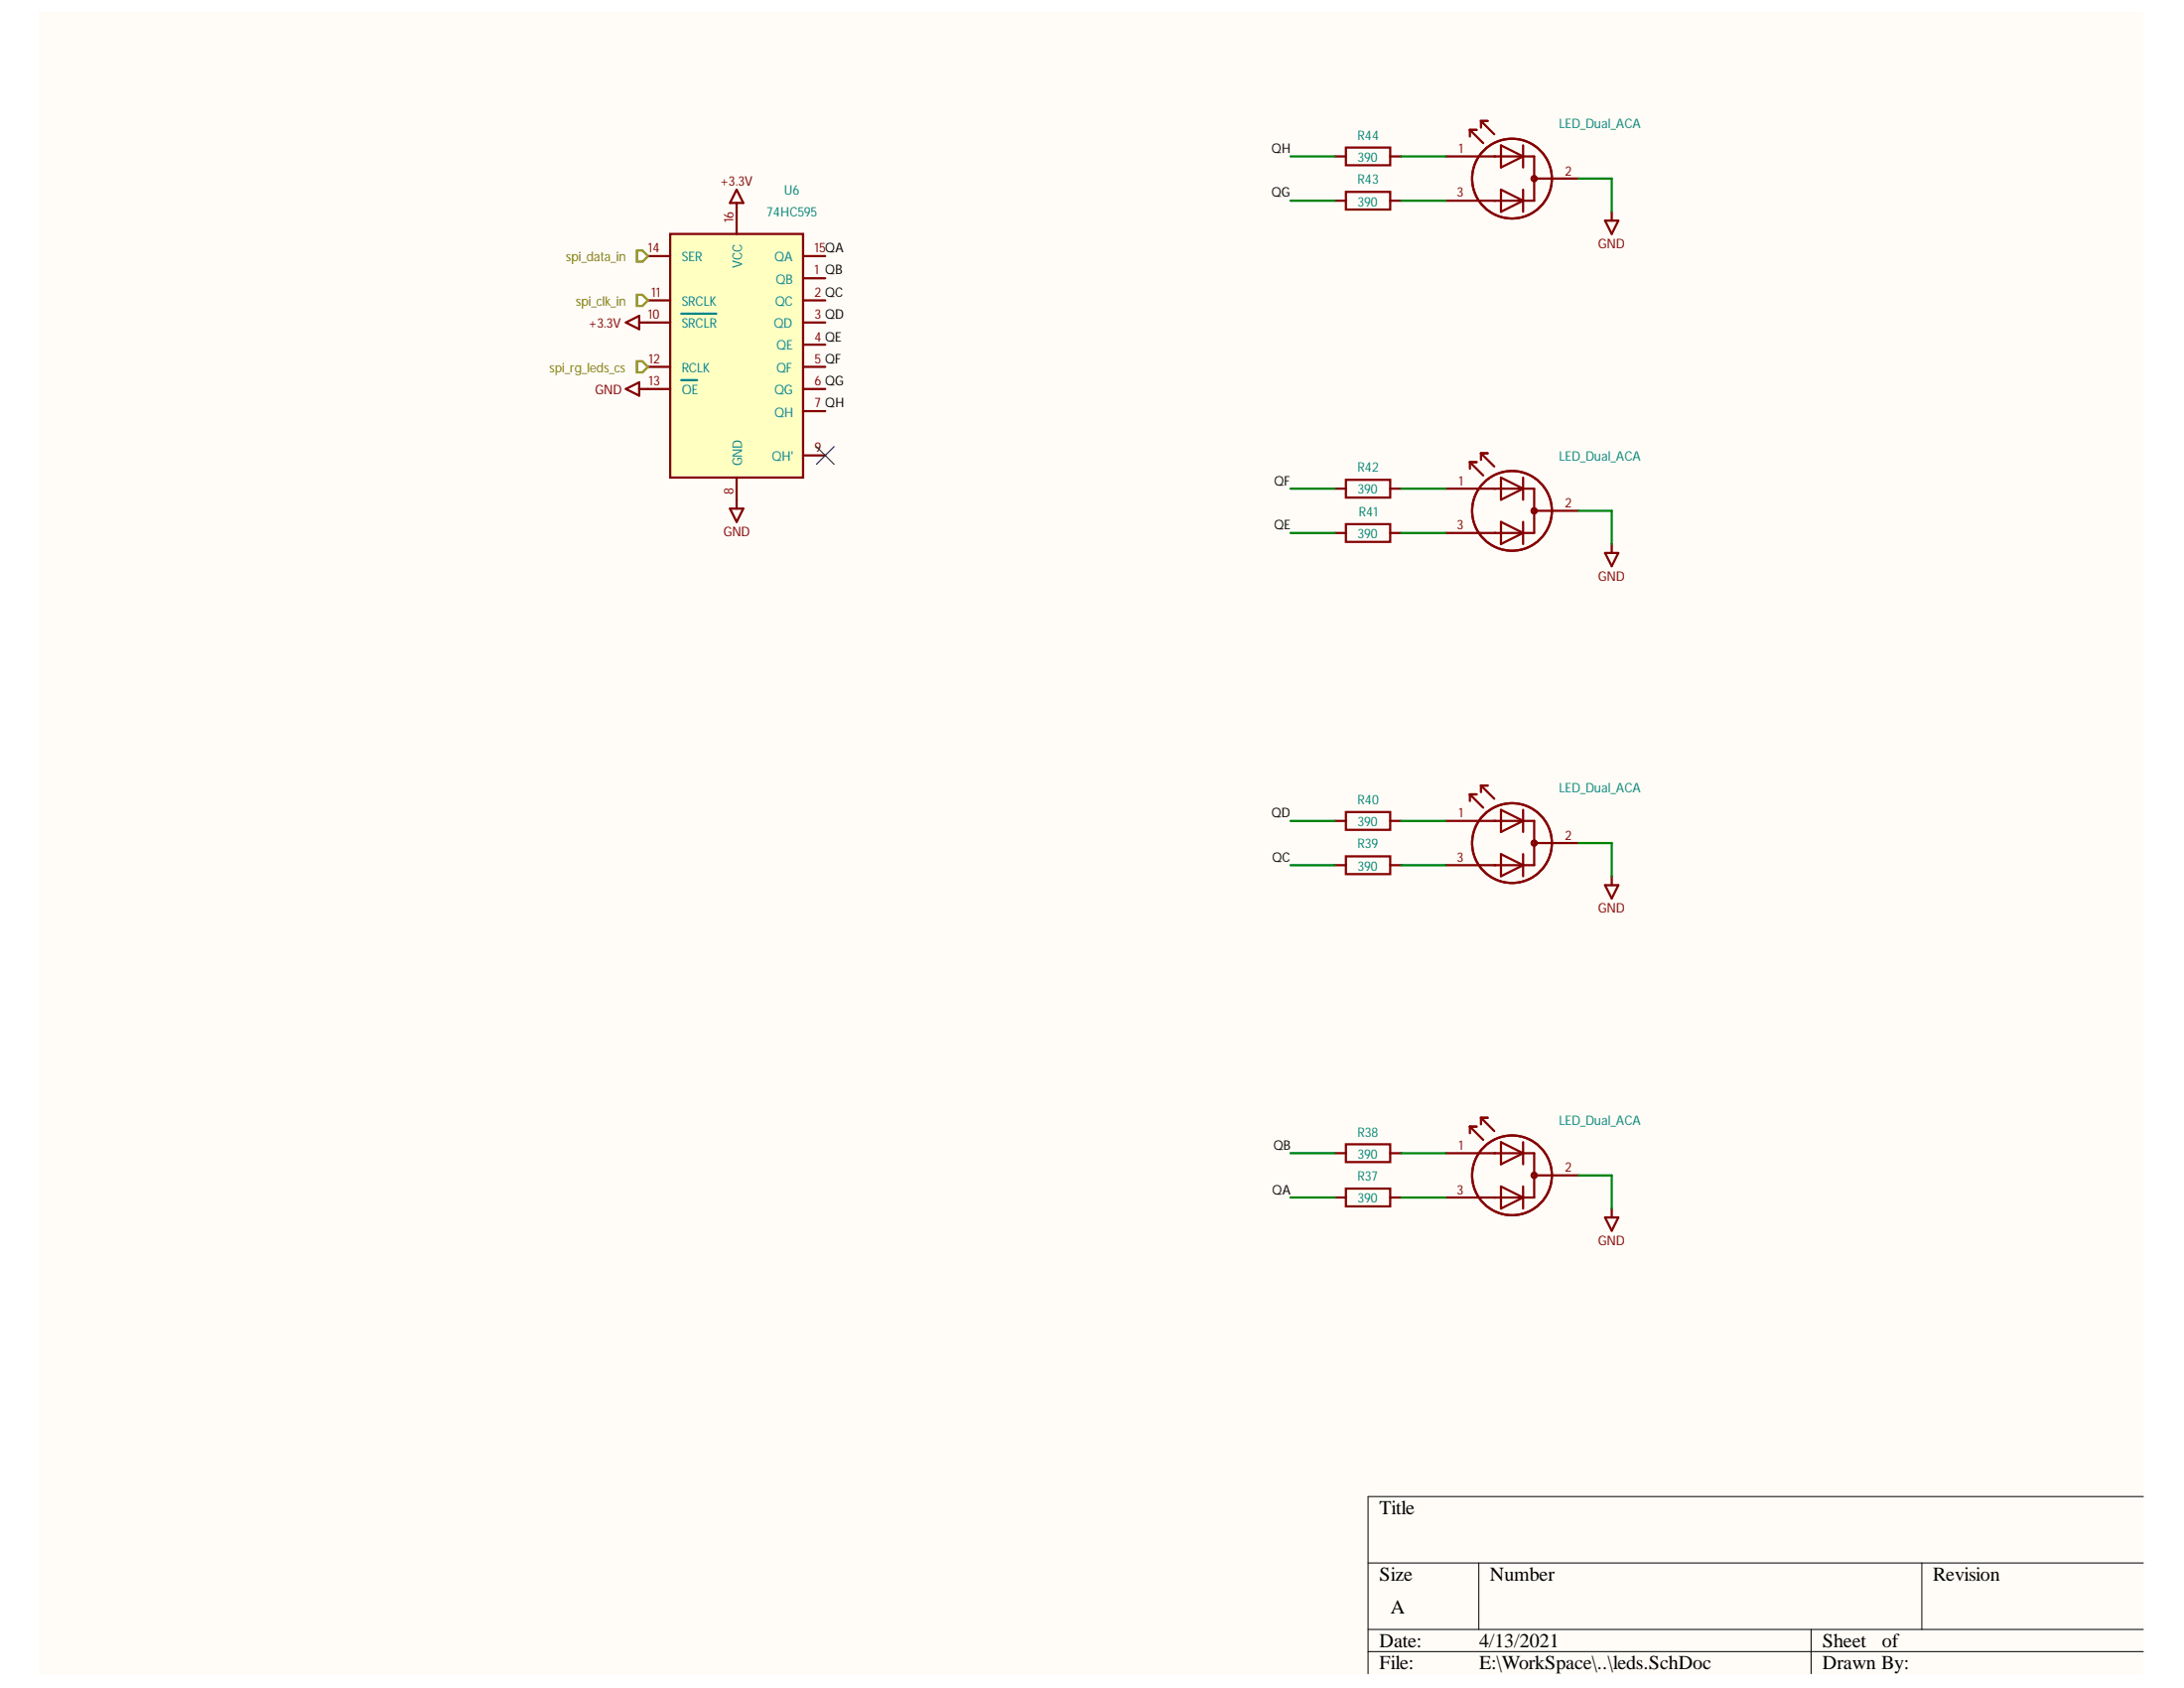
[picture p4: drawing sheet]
<svg xmlns="http://www.w3.org/2000/svg" width="279mm" height="216mm" viewBox="0 0 279 216" stroke-linecap="round" stroke-linejoin="round" font-family="sans-serif">
<g fill="#fffcf8">
<path d="M5 1.6h269.2v212.5h-269.2z" fill-rule="evenodd"/>
<path d="M5 1.6h269.2v212.5h-269.2z" fill-rule="evenodd"/>
</g>
<path d="M175 199.9h99.2M189.2 199.9v8.5M245.9 199.9v8.5M274.2 191.4h-99.2v22.7M175 208.4h99.2M175 211.2h99.2M231.7 208.4v5.7" fill="none" stroke="#000" stroke-width=".13"/>
<g fill="none" stroke="#840000" stroke-width=".29">
<path d="M172.2 18.9h5.6v2.2h-5.6zM188 16.6l1.7 1.7M188 16.6h.9M188 16.6v.9M189.5 15.5l1.7 1.7M189.5 15.5h.8M189.5 15.5v.8M192 18.6l2.9 1.4-2.9 1.4zM194.9 18.6v2.8M170.8 20h1.4M170.8 25.7h1.4M172.2 24.5h5.6v2.3h-5.6z"/>
<path d="M177.8 20h1.5M177.8 25.7h1.5M184.9 20h11.4v5.7h-11.4M192 24.3l2.9 1.4-2.9 1.4zM194.9 24.3v2.8M196.3 22.8h5.6M188 59.1v.9M188 59.1l1.7 1.7M188 59.1h.9M189.5 58v.8M189.5 58l1.7 1.7M189.5 58h.8"/>
<path d="M170.8 68.2h1.4M170.8 62.5h1.4M172.2 67h5.6v2.3h-5.6zM172.2 61.4h5.6v2.2h-5.6zM177.8 68.2h1.5M177.8 62.5h1.5M184.9 62.5h11.4v5.7h-11.4M192 61.1l2.9 1.4-2.9 1.4zM192 66.8l2.9 1.4-2.9 1.4zM194.9 61.1v2.8M194.9 66.8v2.8M196.3 65.3h5.6"/>
<path d="M170.8 105h1.4M170.8 110.7h1.4M172.2 109.5h5.6v2.3h-5.6zM172.2 103.9h5.6v2.2h-5.6zM177.8 105h1.5M177.8 110.7h1.5M184.9 105h11.4v5.7h-11.4M188 101.6v.8M188 101.6l1.7 1.7M188 101.6h.9M189.5 100.5v.8M189.5 100.5l1.7 1.7"/>
<path d="M189.5 100.5h.8M192 103.6l2.9 1.4-2.9 1.4zM192 109.2l2.9 1.5-2.9 1.4zM194.9 103.6v2.8M194.9 109.2v2.9M196.3 107.8h5.6M170.8 153.2h1.4M170.8 147.5h1.4M172.2 152h5.6v2.3h-5.6zM172.2 146.4h5.6v2.2h-5.6zM177.8 153.2h1.5M177.8 147.5h1.5"/>
<path d="M184.9 147.5h11.4v5.7h-11.4M188 144.1v.8M188 144.1l1.7 1.7M188 144.1h.9M189.5 143v.8M189.5 143l1.7 1.7M189.5 143h.8M192 146.1l2.9 1.4-2.9 1.4zM192 151.8l2.9 1.4-2.9 1.4zM194.9 146.1v2.8M194.9 151.8v2.8M196.3 150.3h5.6"/>
<circle cx="193.4" cy="22.8" r="5.1"/>
<circle cx="196.3" cy="22.8" r=".31"/>
<circle cx="193.4" cy="65.3" r="5.1"/>
<circle cx="196.3" cy="65.3" r=".31"/>
<circle cx="193.4" cy="107.8" r="5.1"/>
<circle cx="196.3" cy="107.8" r=".31"/>
<circle cx="193.4" cy="150.3" r="5.1"/>
<circle cx="196.3" cy="150.3" r=".31"/>
</g>
<path d="M205.3 28.2h1.7l-.8 1.7zM206.2 27.1v1.1M205.3 70.7h1.7l-.8 1.7zM206.2 69.6v1.1M205.3 113.2h1.7l-.8 1.7zM206.2 112.1v1.1M205.3 155.7h1.7l-.8 1.7zM206.2 154.6v1.1" fill="none" stroke="#800000" stroke-width=".29"/>
<path d="M85.7 29.9h17v31.2h-17z" fill-rule="evenodd" fill="#ffffc2"/>
<g fill="none" stroke="#840000" stroke-width=".29">
<path d="M82.9 38.4h2.8M82.9 32.8h2.8M85.7 29.9h17v31.2h-17zM94.2 27.1v2.8M102.7 35.6h2.9M102.7 38.4h2.9M102.7 32.8h2.9M82.9 41.3h2.8M82.9 46.9h2.8M82.9 49.8h2.8M102.7 41.3h2.9M102.7 46.9h2.9"/>
<path d="M102.7 49.8h2.9M102.7 44.1h2.9M102.7 52.6h2.9M102.7 58.3h2.9M94.2 61.1v2.8"/>
</g>
<path d="M87.2 40.1h4.4M87.2 48.6h2" fill="none" stroke="#008484" stroke-width=".29"/>
<path d="M94.2 24.3l.9 1.7h-1.7zM94.2 26v1.1M80.1 49.8l1.7-.9v1.7zM80.1 41.3l1.7-.9v1.7zM81.8 49.8h1.1M81.8 41.3h1.1M93.4 65.1h1.7l-.9 1.7zM94.2 63.9v1.2" fill="none" stroke="#800000" stroke-width=".29"/>
<g fill="none" stroke="#008400" stroke-width=".29">
<path d="M165.1 20h5.7M165.1 25.7h5.7M179.3 20h5.6M179.3 25.7h5.6M201.9 22.8h4.3v4.3M165.1 62.5h5.7M165.1 68.2h5.7M179.3 62.5h5.6M179.3 68.2h5.6M201.9 65.3h4.3v4.3M165.1 110.7h5.7M165.1 105h5.7"/>
<path d="M179.3 110.7h5.6M179.3 105h5.6M201.9 107.8h4.3v4.3M165.1 153.2h5.7M165.1 147.5h5.7M179.3 153.2h5.6M179.3 147.5h5.6M201.9 150.3h4.3v4.3"/>
</g>
<path d="M81.5 32h.7l.7 .8-.7 .7h-.7z" fill-rule="evenodd" fill="#fff"/>
<path d="M81.5 32h.7l.7 .8-.7 .7h-.7z" fill="none" stroke="#848400" stroke-width=".29"/>
<path d="M81.5 37.7h.7l.7 .7-.7 .7h-.7z" fill-rule="evenodd" fill="#fff"/>
<path d="M81.5 37.7h.7l.7 .7-.7 .7h-.7z" fill="none" stroke="#848400" stroke-width=".29"/>
<path d="M81.5 46.2h.7l.7 .7-.7 .7h-.7z" fill-rule="evenodd" fill="#fff"/>
<path d="M81.5 46.2h.7l.7 .7-.7 .7h-.7z" fill="none" stroke="#848400" stroke-width=".29"/>
<path d="M104.4 57.1l2.3 2.3M106.7 57.1l-2.3 2.3" fill="none" stroke="#000084" stroke-width=".14"/>
<g font-size="2.5">
<text x="176.5" y="193.7">Title</text>
<text x="176.5" y="202.2">Size</text>
<text x="190.6" y="202.2">Number</text>
<text x="247.3" y="202.2">Revision</text>
<text x="177.9" y="206.4">A</text>
<text x="176.5" y="210.7">Date:</text>
<text x="176.5" y="213.5">File:</text>
<text x="189.2" y="210.7">4/13/2021</text>
<text x="189.2" y="213.5">E:\WorkSpace\..\leds.SchDoc</text>
<text x="233.1" y="210.7">Sheet</text>
<text x="233.1" y="213.5">Drawn By:</text>
<text x="240.8" y="210.7">of</text>
</g>
<g font-size="1.7" fill="#008484">
<text x="173.7" y="17.9">R44</text>
<text x="199.5" y="16.4">LED_Dual_ACA</text>
<text x="173.7" y="23.5">R43</text>
<text x="173.7" y="20.7">390</text>
<text x="98" y="27.7">74HC595</text>
<text x="100.3" y="25">U6</text>
<text x="173.7" y="26.4">390</text>
<text x="87.2" y="33.4">SER</text>
<text x="94.9" y="34.3" transform="rotate(-90 94.9 34.3)">VCC</text>
<text x="99.1" y="33.4">QA</text>
<text x="87.2" y="42">SRCLR</text>
<text x="87.2" y="39.1">SRCLK</text>
<text x="99" y="42">QD</text>
<text x="99.1" y="39.1">QC</text>
<text x="99.2" y="36.3">QB</text>
<text x="87.2" y="47.6">RCLK</text>
<text x="99.3" y="44.7">QE</text>
<text x="99.3" y="47.6">QF</text>
<text x="87.2" y="50.4">OE</text>
<text x="99.1" y="50.4">QG</text>
<text x="99.1" y="53.3">QH</text>
<text x="94.9" y="59.6" transform="rotate(-90 94.9 59.6)">GND</text>
<text x="98.7" y="58.9">QH'</text>
<text x="199.5" y="58.9">LED_Dual_ACA</text>
<text x="173.7" y="63.2">390</text>
<text x="173.7" y="60.4">R42</text>
<text x="173.7" y="68.8">390</text>
<text x="173.8" y="66.1">R41</text>
<text x="199.5" y="101.4">LED_Dual_ACA</text>
<text x="173.7" y="105.7">390</text>
<text x="173.7" y="102.8">R40</text>
<text x="173.7" y="111.4">390</text>
<text x="173.7" y="108.5">R39</text>
<text x="199.5" y="143.9">LED_Dual_ACA</text>
<text x="173.7" y="148.2">390</text>
<text x="173.7" y="145.4">R38</text>
<text x="173.7" y="153.8">390</text>
<text x="173.7" y="151">R37</text>
</g>
<g font-size="1.7" fill="#800000">
<text x="92.1" y="23.8">+3.3V</text>
<text x="204.5" y="31.7">GND</text>
<text x="75.3" y="42">+3.3V</text>
<text x="76.1" y="50.4">GND</text>
<text x="92.5" y="68.6">GND</text>
<text x="204.5" y="74.3">GND</text>
<text x="204.5" y="116.7">GND</text>
<text x="204.5" y="159.2">GND</text>
</g>
<g font-size="1.7">
<text x="162.7" y="19.5">QH</text>
<text x="162.7" y="25.2">QG</text>
<text x="163" y="62.1">QF</text>
<text x="163" y="67.7">QE</text>
<text x="162.7" y="104.5">QD</text>
<text x="162.8" y="110.2">QC</text>
<text x="162.9" y="147.1">QB</text>
<text x="162.8" y="152.7">QA</text>
</g>
<g font-size="1.7" fill="#840000">
<text x="186.6" y="19.5">1</text>
<text x="200.2" y="22.4">2</text>
<text x="93.8" y="28.5" transform="rotate(-90 93.8 28.5)">16</text>
<text x="186.4" y="25.2">3</text>
<text x="82.9" y="32.3">14</text>
<text x="104.2" y="35.1">1 QB</text>
<text x="104.2" y="32.3">15QA</text>
<text x="82.9" y="40.8">10</text>
<text x="83.3" y="38">11</text>
<text x="104.2" y="38">2 QC</text>
<text x="104.2" y="40.8">3 QD</text>
<text x="83" y="46.4">12</text>
<text x="104.2" y="43.6">4 QE</text>
<text x="104.2" y="46.4">5 QF</text>
<text x="83" y="49.3">13</text>
<text x="104.2" y="49.3">6 QG</text>
<text x="104.2" y="52.1">7 QH</text>
<text x="104.2" y="57.8">9</text>
<text x="93.8" y="63.3" transform="rotate(-90 93.8 63.3)">8</text>
<text x="186.6" y="62.1">1</text>
<text x="200.2" y="64.9">2</text>
<text x="186.4" y="67.7">3</text>
<text x="186.6" y="104.5">1</text>
<text x="200.2" y="107.4">2</text>
<text x="186.4" y="110.2">3</text>
<text x="186.6" y="147.1">1</text>
<text x="200.2" y="149.9">2</text>
<text x="186.4" y="152.7">3</text>
</g>
<g font-size="1.7" fill="#848400">
<text x="72.4" y="33.4">spi_data_in</text>
<text x="73.7" y="39.1">spi_clk_in</text>
<text x="70.3" y="47.6">spi_rg_leds_cs</text>
</g>
</svg>
